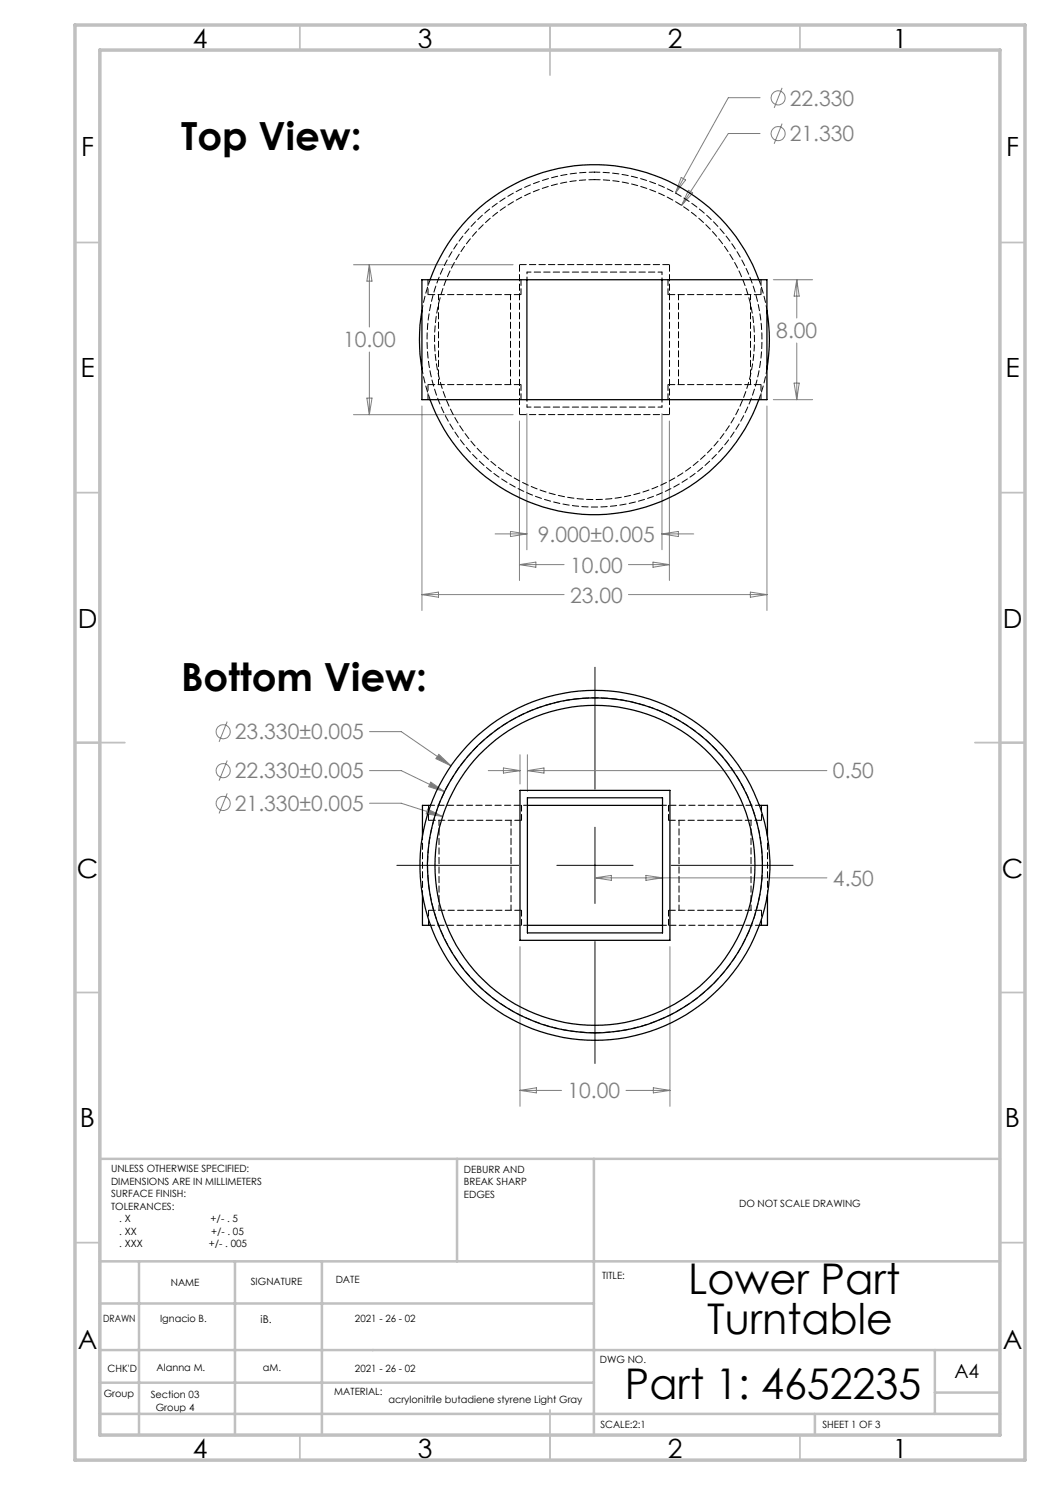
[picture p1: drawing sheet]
<svg xmlns="http://www.w3.org/2000/svg" width="210mm" height="297mm" viewBox="0 0 210 297" stroke-linecap="round" stroke-linejoin="round" font-family="sans-serif">
<g fill="none" stroke="#808080" stroke-width=".2">
<path d="M152 19.5h-6.3l-10.6 19.1M156.4 17.6l-1.6 4M136.2 35.5l.9 .5-2 2.6zM137.7 38.1l.8 .5-2.2 2.5zM152 26.7h-6.3l-9.4 14.4M156.4 24.7l-1.6 4M70.7 52.9h31.9M73.9 52.9v12.5M73.9 52.9l.5 3.3h-1zM154.7 55.9h7.8M159.3 55.9v7.7M159.3 55.9l.5 3.3h-1z"/>
<path d="M73.4 79.6h1l-.5 3.3zM73.9 70.4v12.5M154.7 79.9h7.8M158.8 76.6h1l-.5 3.3zM159.3 68.6v11.3M70.7 82.9h31.9M84.4 81.2v40.9M103.9 84.2v31.9M105.4 82.7v27.3M132.4 82.7v27.3M133.9 84.2v31.9M153.4 81.2v40.9"/>
<path d="M84.4 118.9h28.4M84.4 118.9l3.3-.5v1zM99 106.8h6.4M102.1 106.3l3.3 .5-3.3 .5zM103.9 112.9h8.9M103.9 112.9l3.3-.5v1zM125.7 112.9h8.2M125.7 118.9h27.7M130.6 112.4l3.3 .5-3.3 .5zM132.4 106.8h6.3M132.4 106.8l3.3-.5v1zM150.1 118.4l3.3 .5-3.3 .5z"/>
<path d="M45.4 144.3l-1.6 4.1M45.4 152.1l-1.6 4M45.4 158.7l-1.6 4M73.9 146.3h6.4l9.9 6.9M73.9 154.1h6.4l8.6 4.2M86.1 156.4l2.8 1.9-3.2-1zM87.8 150.9l2.4 2.3-3-1.5zM97.6 154.1h6.4M100.7 153.6l3.3 .5-3.3 .5zM104 151v5.8M105.5 151v7.3M105.5 154.1h59.9"/>
<path d="M105.5 154.1l3.3-.5v1zM73.9 160.7h6.4l8.2 2.6M85.5 161.8l3 1.5-3.3-.5zM119 175.6h46.4M119 175.6l3.3-.5v1zM129.2 175.1l3.3 .5-3.3 .5zM104 189.3v32M134 189.3v32M104 218.1h8.3M104 218.1l3.3-.5v1zM125.2 218.1h8.8M130.7 217.6l3.3 .5-3.3 .5z"/>
<circle cx="155.6" cy="19.6" r="1.4"/>
<circle cx="155.6" cy="26.7" r="1.41"/>
<circle cx="44.6" cy="146.4" r="1.41"/>
<circle cx="44.6" cy="154.1" r="1.4"/>
<circle cx="44.6" cy="160.7" r="1.41"/>
</g>
<path d="M119 133.5v24.3M79.4 173.1h24.4M111.4 173.1h15.2M119 165.4v15.3M134.2 173.1h24.4M119 188.3v24.4" fill="none" stroke="#000" stroke-width=".2"/>
<g fill="none" stroke="#c0c0c0" stroke-width=".35">
<path d="M60 5v5M110 5v10M160 5v5M15 48.5h5M200 48.5h5M15 98.5h5M200 98.5h5M15 148.5h10M195 148.5h10M15 198.5h5M200 198.5h5M15 248.5h5"/>
<path d="M200 248.5h5M60 287v5M110 282v10M160 287v5"/>
</g>
<g fill="none" stroke="#c0c0c0" stroke-width=".5">
<path d="M91.4 231.8v20.5M118.8 231.8v55.2M200 231.8h-180v55.2M20 252.3h180M27.8 252.3v34.7M47 252.3v34.7M64.4 252.3v34.7M20 276.5h98.8M20 260.7h98.8M20 270h180M187 270v12.8M187 278.5h13"/>
<path d="M20 282.8h180M163 282.8v4.2"/>
</g>
<path d="M15 5h190v287h-190zM20 10h180v277h-180z" fill="none" stroke="#c0c0c0" stroke-width=".7"/>
<path d="M87.8 150.9l-.6 .8 3 1.5zM86.1 156.4l-.4 .9 3.2 1zM85.5 161.8l-.3 1 3.3 .5z" fill="#808080"/>
<g fill="none" stroke="#000" stroke-width=".25">
<path d="M86 55.9a35 35 0 0 1 32.9-23 35 35 0 0 1 32.9 23M105.4 55.9h-21v24h21M105.4 55.9v24M105.4 55.9h27M132.4 55.9h21v24h-21M132.4 55.9v24M84.4 62.1a35 35 0 0 0 0 11.7M86 79.9a35 35 0 0 0 32.9 23 35 35 0 0 0 32.9-23M105.4 79.9h27M153.4 62.1a35 35 0 0 1 0 11.7M104 158.1h30v30h-30zM105.5 159.6h27v27h-27z"/>
<path d="M84.5 178.9v6.2h1.6M86.1 161.1h-1.6v6.1M105.5 161.1h27M151.9 161.1h1.6v6.1M153.5 178.9v6.2h-1.6M105.5 185.1h27"/>
<circle cx="119" cy="173.1" r="32"/>
<circle cx="119" cy="173.1" r="35"/>
<circle cx="119" cy="173.1" r="33.5"/>
</g>
<path d="M103.9 52.9h30M104.2 58.9h-18.6M133.9 52.9v30M152.2 58.9h-18.6M104.2 76.9h-18.6M152.2 76.9h-18.6M103.9 82.9v-30M133.9 82.9h-30M85.7 164.1h18.6M133.7 164.1h18.6M85.7 182.1h18.6M133.7 182.1h18.6" fill="none" stroke="#000" stroke-width=".2" stroke-dasharray="1.3 .6" stroke-dashoffset="-.1"/>
<path d="M86 55.9l-.9 3.1-.7 3.1M84.4 73.8l.7 3.1 .9 3M151.8 79.9l.9-3 .7-3.1M153.4 62.1l-.7-3.1-.9-3.1" fill="none" stroke="#000" stroke-width=".2" stroke-dasharray="1.3 .6" stroke-dashoffset=".3"/>
<g fill="none" stroke="#000" stroke-width=".2" stroke-dasharray="1.3 .6" stroke-dashoffset=".1">
<path d="M118.9 35.9a32 32 0 0 1 28.2 47.1 32 32 0 0 1-54.8 2.6 32 32 0 0 1 23.6-49.5l3-.2M85.6 55.9v3M104.2 58.9v-3M133.6 55.9v3M152.2 58.9v-3M85.6 76.9v3M104.2 79.9v-3M133.6 76.9v3M152.2 79.9v-3M85.7 161.1v3M104.3 164.1v-3M133.7 161.1v3"/>
<path d="M152.3 164.1v-3M85.7 182.1v3M104.3 185.1v-3M133.7 182.1v3M152.3 185.1v-3"/>
</g>
<path d="M105.4 54.4h27M132.4 81.4h-27M84.5 167.2v11.7M86.1 161.1h19.4M132.5 161.1h19.4M153.5 167.2v11.7M86.1 185.1h19.4M132.5 185.1h19.4" fill="none" stroke="#000" stroke-width=".2" stroke-dasharray="1.3 .6" stroke-dashoffset=".5"/>
<path d="M105.4 55.9v-1.5M132.4 54.4v1.5M132.4 79.9v1.5M105.4 81.4v-1.5" fill="none" stroke="#000" stroke-width=".2" stroke-dasharray="1.3 .6" stroke-dashoffset=".8"/>
<path d="M118.9 34.4a33.5 33.5 0 0 1 29.5 49.4 33.5 33.5 0 0 1-57.4 2.6 33.5 33.5 0 0 1 24.8-51.8l3.1-.2M87.7 58.9v18M135.7 58.9v18M102.1 76.9v-18M150.1 76.9v-18M87.8 164.1v18M135.8 164.1v18M102.2 182.1v-18M150.2 182.1v-18M119 206.5a33.5 33.5 0 0 0 29.5-49.3 33.5 33.5 0 0 0-57.4-2.7 33.5 33.5 0 0 0 24.8 51.9l3.1 .1" fill="none" stroke="#000" stroke-width=".2" stroke-dasharray="1.3 .6" stroke-dashoffset=".2"/>
<g font-size="8.5">
<text x="137.7" y="258.8">Lower Part</text>
<text x="141.4" y="266.9">Turntable</text>
<text x="125" y="279.7">Part 1: 4652235</text>
</g>
<g font-size="7.8">
<text x="36.2" y="30">Top View:</text>
<text x="36.2" y="138.1">Bottom View:</text>
</g>
<g font-size="5.3">
<text x="38.5" y="9.5">4</text>
<text x="83.5" y="9.5">3</text>
<text x="133.6" y="9.5">2</text>
<text x="178.6" y="9.5">1</text>
<text x="16.2" y="31.3">F</text>
<text x="201.2" y="31.3">F</text>
<text x="16.1" y="75.5">E</text>
<text x="201.1" y="75.5">E</text>
<text x="15.5" y="125.5">D</text>
<text x="200.5" y="125.5">D</text>
<text x="15.4" y="175.5">C</text>
<text x="200.4" y="175.5">C</text>
<text x="16" y="225.5">B</text>
<text x="201" y="225.5">B</text>
<text x="15.5" y="269.8">A</text>
<text x="200.5" y="269.8">A</text>
<text x="38.5" y="291.5">4</text>
<text x="83.5" y="291.5">3</text>
<text x="133.6" y="291.5">2</text>
<text x="178.6" y="291.5">1</text>
</g>
<g font-size="4.2" fill="#808080">
<text x="158" y="21.1">22.330</text>
<text x="158" y="28.3">21.330</text>
<text x="68.6" y="69.5">10.00</text>
<text x="155.3" y="67.7">8.00</text>
<text x="107.6" y="108.4">9.000±0.005</text>
<text x="114" y="114.5">10.00</text>
<text x="114" y="120.5">23.00</text>
<text x="47" y="147.9">23.330±0.005</text>
<text x="47" y="155.7">22.330±0.005</text>
<text x="166.6" y="155.7">0.50</text>
<text x="47" y="162.2">21.330±0.005</text>
<text x="166.6" y="177.2">4.50</text>
<text x="113.5" y="219.7">10.00</text>
</g>
<text font-size="3.9" x="190.9" y="275.5">A4</text>
<text font-size="2.1" x="52.1" y="264.6">iB.</text>
<g font-size="2">
<text x="22.2" y="234.4">UNLESS OTHERWISE SPECIFIED:</text>
<text x="22.2" y="236.9">DIMENSIONS ARE IN MILLIMETERS</text>
<text x="22.2" y="239.4">SURFACE FINISH:</text>
<text x="92.8" y="234.6">DEBURR AND</text>
<text x="92.8" y="237.1">BREAK SHARP</text>
<text x="92.8" y="239.6">EDGES</text>
<text x="22.2" y="241.9">TOLERANCES:</text>
<text x="23.9" y="244.4">. X</text>
<text x="42.1" y="244.4">+/- . 5</text>
<text x="147.8" y="241.4">DO NOT SCALE DRAWING</text>
<text x="23.9" y="249.4">. XXX</text>
<text x="23.9" y="246.9">. XX</text>
<text x="41.8" y="249.4">+/- . 005</text>
<text x="42.2" y="246.9">+/- . 05</text>
<text x="34.2" y="257.2">NAME</text>
<text x="50.2" y="257">SIGNATURE</text>
<text x="67.1" y="256.6">DATE</text>
<text x="120.4" y="255.7">TITLE:</text>
<text x="20.6" y="264.4">DRAWN</text>
<text x="32" y="264.4">Ignacio B.</text>
<text x="71" y="264.4">2021 - 26 - 02</text>
<text x="21.5" y="274.4">CHK'D</text>
<text x="31.3" y="274.2">Alanna M.</text>
<text x="52.6" y="274.2">aM.</text>
<text x="71" y="274.4">2021 - 26 - 02</text>
<text x="120" y="272.5">DWG NO.</text>
<text x="20.7" y="279.3">Group</text>
<text x="30.1" y="279.6">Section 03</text>
<text x="66.9" y="278.9">MATERIAL:</text>
<text x="77.7" y="280.5">acrylonitrile butadiene styrene Light Gray</text>
<text x="31.1" y="282.1">Group 4</text>
<text x="120.1" y="285.6">SCALE:2:1</text>
<text x="164.5" y="285.6">SHEET 1 OF 3</text>
</g>
</svg>
